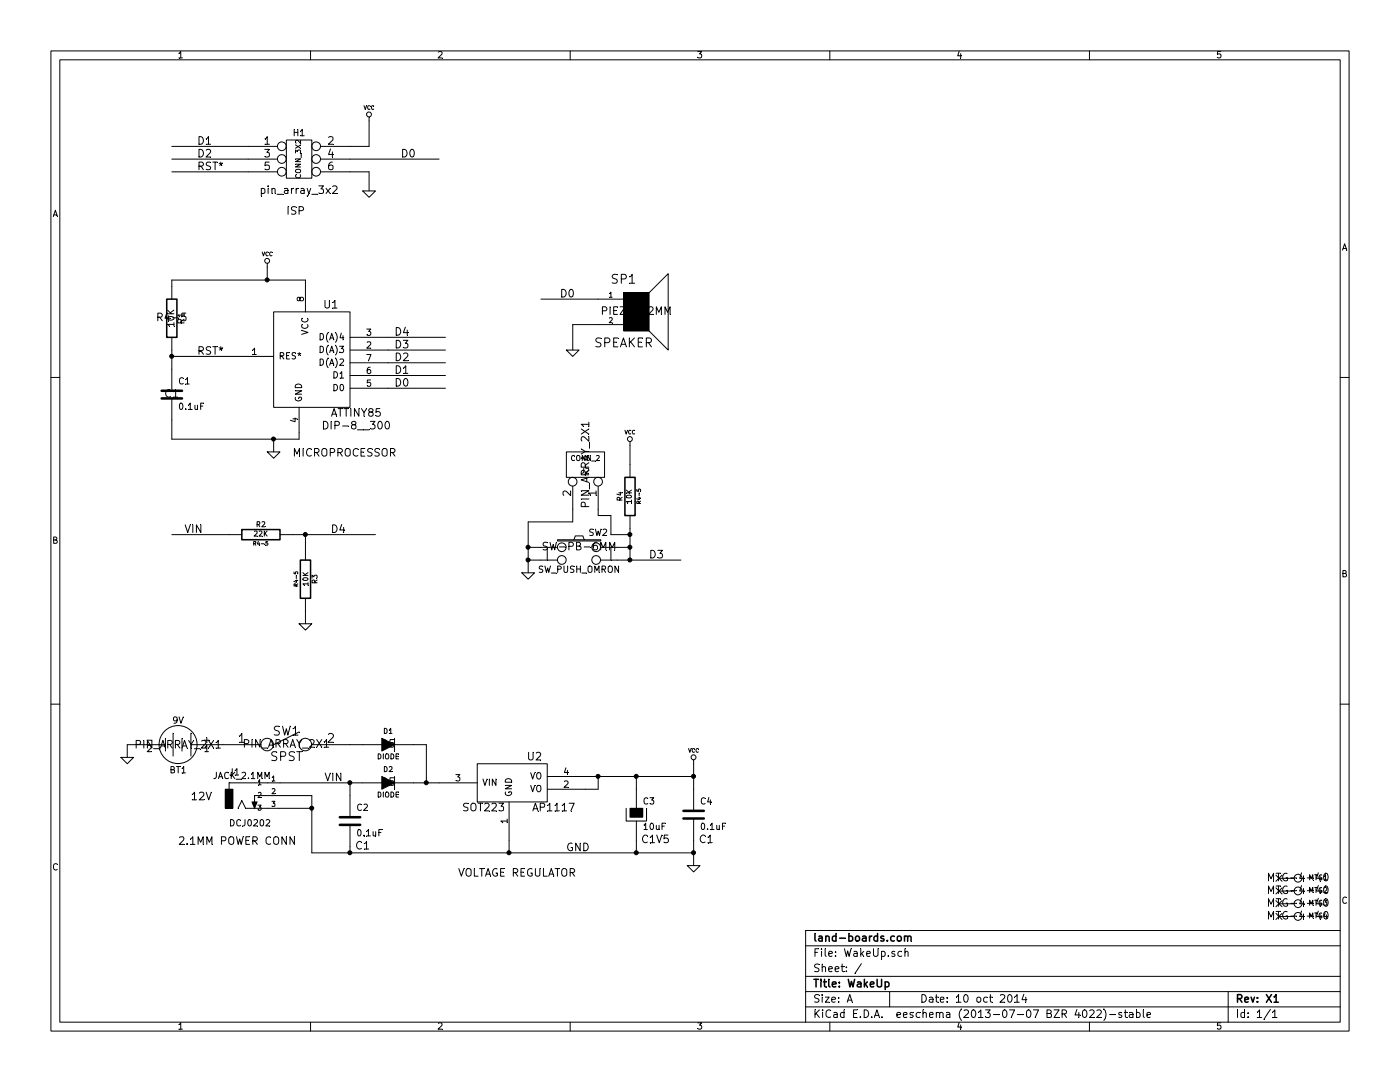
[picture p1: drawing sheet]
EESchema Schematic File Version 2
LIBS:power
LIBS:device
LIBS:conn
LIBS:DougsSch
LIBS:WakeUp-cache
EELAYER 27 0
EELAYER END
$Descr A 11000 8500
encoding utf-8
Sheet 1 1
Title "WakeUp"
Date "10 oct 2014"
Rev "X1"
Comp "land-boards.com"
Comment1 ""
Comment2 ""
Comment3 ""
Comment4 ""
$EndDescr
NoConn ~ 10050 7200
NoConn ~ 10050 7100
NoConn ~ 10050 7000
NoConn ~ 10050 6900
Text Label 1550 2800 0    60   ~ 0
RST*
Text Label 3100 2650 0    60   ~ 0
D4
Text Label 3100 2750 0    60   ~ 0
D3
Text Label 3100 2850 0    60   ~ 0
D2
Text Label 3100 2950 0    60   ~ 0
D1
Text Label 3100 3050 0    60   ~ 0
D0
$Comp
L CONN_1 MTG3
U 1 1
P 10200 7100
F 0 "MTG3" H 10280 7100 40  0000 L CNN
F 1 "CONN_1" H 10200 7155 30  0001 C CNN
F 2 "MTG-4-40" H 10200 7100 60  0000 C CNN
F 3 "" H 10200 7100 60  0001 C CNN
	1    10200 7100
	1    0    0    -1  
$EndComp
$Comp
L CONN_1 MTG4
U 1 1
P 10200 7200
F 0 "MTG4" H 10280 7200 40  0000 L CNN
F 1 "CONN_1" H 10200 7255 30  0001 C CNN
F 2 "MTG-4-40" H 10200 7200 60  0000 C CNN
F 3 "" H 10200 7200 60  0001 C CNN
	1    10200 7200
	1    0    0    -1  
$EndComp
$Comp
L CONN_1 MTG2
U 1 1
P 10200 7000
F 0 "MTG2" H 10280 7000 40  0000 L CNN
F 1 "CONN_1" H 10200 7055 30  0001 C CNN
F 2 "MTG-4-40" H 10200 7000 60  0000 C CNN
F 3 "" H 10200 7000 60  0001 C CNN
	1    10200 7000
	1    0    0    -1  
$EndComp
$Comp
L CONN_1 MTG1
U 1 1
P 10200 6900
F 0 "MTG1" H 10280 6900 40  0000 L CNN
F 1 "CONN_1" H 10200 6955 30  0001 C CNN
F 2 "MTG-4-40" H 10200 6900 60  0000 C CNN
F 3 "" H 10200 6900 60  0001 C CNN
	1    10200 6900
	1    0    0    -1  
$EndComp
$Comp
L GND #PWR01
U 1 1
P 2150 3550
F 0 "#PWR01" H 2150 3550 30  0001 C CNN
F 1 "GND" H 2150 3480 30  0001 C CNN
F 2 "" H 2150 3550 60  0001 C CNN
F 3 "" H 2150 3550 60  0001 C CNN
	1    2150 3550
	1    0    0    -1  
$EndComp
$Comp
L VCC #PWR02
U 1 1
P 2100 2100
F 0 "#PWR02" H 2100 2200 30  0001 C CNN
F 1 "VCC" H 2100 2200 30  0000 C CNN
F 2 "" H 2100 2100 60  0001 C CNN
F 3 "" H 2100 2100 60  0001 C CNN
	1    2100 2100
	1    0    0    -1  
$EndComp
$Comp
L C C1
U 1 1
P 1350 3100
F 0 "C1" H 1400 3200 50  0000 L CNN
F 1 "0.1uF" H 1400 3000 50  0000 L CNN
F 2 "C1" H 1350 3100 60  0000 C CNN
F 3 "" H 1350 3100 60  0001 C CNN
	1    1350 3100
	1    0    0    -1  
$EndComp
$Comp
L R R1
U 1 1
P 1350 2500
F 0 "R1" V 1430 2500 50  0000 C CNN
F 1 "10K" V 1350 2500 50  0000 C CNN
F 2 "R4-5" H 1350 2500 60  0000 C CNN
F 3 "" H 1350 2500 60  0001 C CNN
	1    1350 2500
	1    0    0    -1  
$EndComp
$Comp
L ATTINY85 U1
U 1 1
P 2450 3200
F 0 "U1" H 2600 4000 60  0000 C CNN
F 1 "ATTINY85" H 2800 3150 60  0000 C CNN
F 2 "DIP-8__300" H 2800 3050 60  0000 C CNN
F 3 "" H 2450 3200 60  0001 C CNN
	1    2450 3200
	1    0    0    -1  
$EndComp
Text Label 2550 6150 0    60   ~ 0
VIN
Text Label 4450 6700 0    60   ~ 0
GND
$Comp
L VCC #PWR03
U 1 1
P 5450 6000
F 0 "#PWR03" H 5450 6100 30  0001 C CNN
F 1 "VCC" H 5450 6100 30  0000 C CNN
F 2 "" H 5450 6000 60  0001 C CNN
F 3 "" H 5450 6000 60  0001 C CNN
	1    5450 6000
	1    0    0    -1  
$EndComp
$Comp
L GND #PWR04
U 1 1
P 5450 6800
F 0 "#PWR04" H 5450 6800 30  0001 C CNN
F 1 "GND" H 5450 6730 30  0001 C CNN
F 2 "" H 5450 6800 60  0001 C CNN
F 3 "" H 5450 6800 60  0001 C CNN
	1    5450 6800
	1    0    0    -1  
$EndComp
$Comp
L C C2
U 1 1
P 2750 6450
F 0 "C2" H 2800 6550 50  0000 L CNN
F 1 "0.1uF" H 2800 6350 50  0000 L CNN
F 2 "C1" H 2850 6250 60  0000 C CNN
F 3 "" H 2750 6450 60  0001 C CNN
	1    2750 6450
	1    0    0    -1  
$EndComp
$Comp
L C C4
U 1 1
P 5450 6400
F 0 "C4" H 5500 6500 50  0000 L CNN
F 1 "0.1uF" H 5500 6300 50  0000 L CNN
F 2 "C1" H 5550 6200 60  0000 C CNN
F 3 "" H 5450 6400 60  0001 C CNN
	1    5450 6400
	1    0    0    -1  
$EndComp
$Comp
L CP C3
U 1 1
P 5000 6400
F 0 "C3" H 5050 6500 50  0000 L CNN
F 1 "10uF" H 5050 6300 50  0000 L CNN
F 2 "C1V5" H 5150 6200 60  0000 C CNN
F 3 "" H 5000 6400 60  0001 C CNN
	1    5000 6400
	1    0    0    -1  
$EndComp
$Comp
L AP1117 U2
U 1 1
P 4100 6100
F 0 "U2" H 4200 6250 60  0000 C CNN
F 1 "AP1117" H 4350 5850 60  0000 C CNN
F 2 "SOT223" H 3800 5850 60  0000 C CNN
F 3 "" H 4100 6100 60  0001 C CNN
	1    4100 6100
	1    0    0    -1  
$EndComp
$Comp
L DCJ0202 J1
U 1 1
P 1900 6250
F 0 "J1" H 1800 6400 50  0000 L BNN
F 1 "DCJ0202" H 1800 6000 50  0000 L BNN
F 2 "JACK_2.1MM" H 1900 6400 50  0000 C CNN
F 3 "~" H 1900 6250 60  0000 C CNN
	1    1900 6250
	1    0    0    -1  
$EndComp
Text Notes 2300 3600 0    60   ~ 0
MICROPROCESSOR
Text Notes 3600 6900 0    60   ~ 0
VOLTAGE REGULATOR
Text Notes 1400 6650 0    60   ~ 0
2.1MM POWER CONN
$Comp
L CONN_3X2 H1
U 1 1
P 2350 1300
F 0 "H1" H 2350 1550 50  0000 C CNN
F 1 "CONN_3X2" V 2350 1350 40  0000 C CNN
F 2 "pin_array_3x2" H 2350 1100 60  0000 C CNN
F 3 "" H 2350 1300 60  0000 C CNN
	1    2350 1300
	1    0    0    -1  
$EndComp
Text Label 1550 1150 0    60   ~ 0
D1
Connection ~ 2100 2200
Wire Wire Line
	2100 2100 2100 2200
Wire Wire Line
	1350 2250 1350 2200
Wire Wire Line
	1350 2200 2400 2200
Wire Wire Line
	2400 2200 2400 2250
Wire Wire Line
	1350 2750 1350 2900
Connection ~ 5450 6700
Wire Wire Line
	5450 6600 5450 6800
Connection ~ 5000 6100
Wire Wire Line
	5000 6100 5000 6200
Connection ~ 2750 6150
Wire Wire Line
	2750 6250 2750 6150
Wire Wire Line
	4700 6100 4700 6200
Wire Wire Line
	4700 6200 4600 6200
Wire Wire Line
	2450 6250 2450 6700
Wire Wire Line
	2200 6150 2850 6150
Wire Wire Line
	4000 6700 4000 6600
Connection ~ 4000 6700
Wire Wire Line
	4600 6100 5450 6100
Wire Wire Line
	5450 6000 5450 6200
Connection ~ 4700 6100
Wire Wire Line
	2750 6700 2750 6650
Connection ~ 2750 6700
Connection ~ 5450 6100
Wire Wire Line
	5000 6700 5000 6600
Connection ~ 5000 6700
Connection ~ 1350 2800
Wire Wire Line
	1350 3300 1350 3450
Wire Wire Line
	1350 3450 2350 3450
Wire Wire Line
	2350 3450 2350 3400
Wire Wire Line
	2150 3550 2150 3450
Connection ~ 2150 3450
Wire Wire Line
	2450 6350 2200 6350
Wire Wire Line
	3050 2650 3500 2650
Wire Wire Line
	3050 2750 3500 2750
Wire Wire Line
	3050 2850 3500 2850
Wire Wire Line
	3050 2950 3500 2950
Wire Wire Line
	3050 3050 3500 3050
Wire Wire Line
	2200 6250 2450 6250
Connection ~ 2450 6350
Wire Wire Line
	1850 2800 1350 2800
Wire Wire Line
	1950 1150 1350 1150
Wire Wire Line
	1350 1250 1950 1250
Wire Wire Line
	1950 1350 1350 1350
Wire Wire Line
	2750 1250 3450 1250
Wire Wire Line
	2750 1150 2900 1150
Wire Wire Line
	2900 1150 2900 950 
Wire Wire Line
	2750 1350 2900 1350
Wire Wire Line
	2900 1350 2900 1500
$Comp
L VCC #PWR05
U 1 1
P 2900 950
F 0 "#PWR05" H 2900 1050 30  0001 C CNN
F 1 "VCC" H 2900 1050 30  0000 C CNN
F 2 "" H 2900 950 60  0000 C CNN
F 3 "" H 2900 950 60  0000 C CNN
	1    2900 950 
	1    0    0    -1  
$EndComp
$Comp
L GND #PWR06
U 1 1
P 2900 1500
F 0 "#PWR06" H 2900 1500 30  0001 C CNN
F 1 "GND" H 2900 1430 30  0001 C CNN
F 2 "" H 2900 1500 60  0000 C CNN
F 3 "" H 2900 1500 60  0000 C CNN
	1    2900 1500
	1    0    0    -1  
$EndComp
Text Label 1550 1250 0    60   ~ 0
D2
Text Label 3150 1250 0    60   ~ 0
D0
Text Label 1550 1350 0    60   ~ 0
RST*
$Comp
L DIODE D2
U 1 1
P 3050 6150
F 0 "D2" H 3050 6250 40  0000 C CNN
F 1 "DIODE" H 3050 6050 40  0000 C CNN
F 2 "D5" H 3050 6150 60  0000 C CNN
F 3 "~" H 3050 6150 60  0000 C CNN
	1    3050 6150
	1    0    0    -1  
$EndComp
Text Notes 1500 6300 0    60   ~ 0
12V
Wire Wire Line
	3250 6150 3450 6150
$Comp
L BATTERY BT1
U 1 1
P 1400 5850
F 0 "BT1" H 1400 6050 50  0000 C CNN
F 1 "9V" H 1400 5660 50  0000 C CNN
F 2 "PIN_ARRAY_2X1" H 1400 5850 60  0000 C CNN
F 3 "~" H 1400 5850 60  0000 C CNN
	1    1400 5850
	-1   0    0    1   
$EndComp
$Comp
L DIODE D1
U 1 1
P 3050 5850
F 0 "D1" H 3050 5950 40  0000 C CNN
F 1 "DIODE" H 3050 5750 40  0000 C CNN
F 2 "D5" H 3050 5850 60  0000 C CNN
F 3 "~" H 3050 5850 60  0000 C CNN
	1    3050 5850
	1    0    0    -1  
$EndComp
Wire Wire Line
	3350 6150 3350 5850
Wire Wire Line
	3350 5850 3250 5850
Connection ~ 3350 6150
Wire Wire Line
	1000 5850 1000 5950
$Comp
L GND #PWR07
U 1 1
P 1000 5950
F 0 "#PWR07" H 1000 5950 30  0001 C CNN
F 1 "GND" H 1000 5880 30  0001 C CNN
F 2 "" H 1000 5950 60  0000 C CNN
F 3 "" H 1000 5950 60  0000 C CNN
	1    1000 5950
	1    0    0    -1  
$EndComp
$Comp
L SPST SW1
U 1 1
P 2250 5850
F 0 "SW1" H 2250 5950 70  0000 C CNN
F 1 "SPST" H 2250 5750 70  0000 C CNN
F 2 "PIN_ARRAY_2X1" H 2250 5850 60  0000 C CNN
F 3 "~" H 2250 5850 60  0000 C CNN
	1    2250 5850
	1    0    0    -1  
$EndComp
Wire Wire Line
	2750 5850 2850 5850
Wire Wire Line
	1000 5850 1100 5850
Wire Wire Line
	1700 5850 1750 5850
$Comp
L R R2
U 1 1
P 2050 4200
F 0 "R2" V 2130 4200 40  0000 C CNN
F 1 "22K" V 2057 4201 40  0000 C CNN
F 2 "R4-5" V 1980 4200 30  0000 C CNN
F 3 "~" H 2050 4200 30  0000 C CNN
	1    2050 4200
	0    -1   -1   0   
$EndComp
$Comp
L R R3
U 1 1
P 2400 4550
F 0 "R3" V 2480 4550 40  0000 C CNN
F 1 "10K" V 2407 4551 40  0000 C CNN
F 2 "R4-5" V 2330 4550 30  0000 C CNN
F 3 "~" H 2400 4550 30  0000 C CNN
	1    2400 4550
	1    0    0    -1  
$EndComp
Wire Wire Line
	2300 4200 2950 4200
Wire Wire Line
	2400 4200 2400 4300
Connection ~ 2400 4200
Wire Wire Line
	2400 4800 2400 4900
Wire Wire Line
	1800 4200 1350 4200
Text Label 1450 4200 0    60   ~ 0
VIN
$Comp
L GND #PWR08
U 1 1
P 2400 4900
F 0 "#PWR08" H 2400 4900 30  0001 C CNN
F 1 "GND" H 2400 4830 30  0001 C CNN
F 2 "" H 2400 4900 60  0000 C CNN
F 3 "" H 2400 4900 60  0000 C CNN
	1    2400 4900
	1    0    0    -1  
$EndComp
Text Label 2600 4200 0    60   ~ 0
D4
$Comp
L SPEAKER SP1
U 1 1
P 5000 2450
F 0 "SP1" H 4900 2700 70  0000 C CNN
F 1 "SPEAKER" H 4900 2200 70  0000 C CNN
F 2 "PIEZO_12MM" H 5000 2450 60  0000 C CNN
F 3 "~" H 5000 2450 60  0000 C CNN
	1    5000 2450
	1    0    0    -1  
$EndComp
Wire Wire Line
	4700 2550 4500 2550
Wire Wire Line
	4500 2550 4500 2750
$Comp
L GND #PWR09
U 1 1
P 4500 2750
F 0 "#PWR09" H 4500 2750 30  0001 C CNN
F 1 "GND" H 4500 2680 30  0001 C CNN
F 2 "" H 4500 2750 60  0000 C CNN
F 3 "" H 4500 2750 60  0000 C CNN
	1    4500 2750
	1    0    0    -1  
$EndComp
$Comp
L SW_PUSH_OMRON SW2
U 1 1
P 4550 4300
F 0 "SW2" H 4700 4410 50  0000 C CNN
F 1 "SW_PUSH_OMRON" H 4550 4120 50  0000 C CNN
F 2 "SW-PB-6MM" H 4550 4300 60  0000 C CNN
F 3 "~" H 4550 4300 60  0000 C CNN
	1    4550 4300
	1    0    0    -1  
$EndComp
Wire Wire Line
	4250 4300 4150 4300
Wire Wire Line
	4150 4100 4150 4500
Wire Wire Line
	4250 4400 4150 4400
Connection ~ 4150 4400
Wire Wire Line
	4850 4400 5350 4400
Wire Wire Line
	4950 4150 4950 4400
Wire Wire Line
	4850 4300 4950 4300
Connection ~ 4950 4300
$Comp
L R R4
U 1 1
P 4950 3900
F 0 "R4" V 5030 3900 40  0000 C CNN
F 1 "10K" V 4957 3901 40  0000 C CNN
F 2 "R4-5" V 4880 3900 30  0000 C CNN
F 3 "~" H 4950 3900 30  0000 C CNN
	1    4950 3900
	-1   0    0    1   
$EndComp
Connection ~ 4950 4400
$Comp
L GND #PWR010
U 1 1
P 4150 4500
F 0 "#PWR010" H 4150 4500 30  0001 C CNN
F 1 "GND" H 4150 4430 30  0001 C CNN
F 2 "" H 4150 4500 60  0000 C CNN
F 3 "" H 4150 4500 60  0000 C CNN
	1    4150 4500
	1    0    0    -1  
$EndComp
Wire Wire Line
	4950 3650 4950 3500
$Comp
L VCC #PWR011
U 1 1
P 4950 3500
F 0 "#PWR011" H 4950 3600 30  0001 C CNN
F 1 "VCC" H 4950 3600 30  0000 C CNN
F 2 "" H 4950 3500 60  0001 C CNN
F 3 "" H 4950 3500 60  0001 C CNN
	1    4950 3500
	1    0    0    -1  
$EndComp
Text Notes 2250 1700 0    60   ~ 0
ISP
$Comp
L CONN_2 J2
U 1 1
P 4600 3650
F 0 "J2" V 4550 3650 40  0000 C CNN
F 1 "CONN_2" V 4650 3650 40  0000 C CNN
F 2 "PIN_ARRAY_2X1" H 4600 3650 60  0000 C CNN
F 3 "" H 4600 3650 60  0000 C CNN
	1    4600 3650
	0    1    -1   0   
$EndComp
Wire Wire Line
	4950 4200 4800 4200
Wire Wire Line
	4800 4200 4800 4050
Wire Wire Line
	4800 4050 4700 4050
Wire Wire Line
	4700 4050 4700 4000
Connection ~ 4950 4200
Wire Wire Line
	4150 4100 4500 4100
Wire Wire Line
	4500 4100 4500 4000
Connection ~ 4150 4300
Wire Wire Line
	2450 6700 5450 6700
Wire Wire Line
	4700 2350 4250 2350
Text Label 4400 2350 0    60   ~ 0
D0
Text Label 5100 4400 0    60   ~ 0
D3
$EndSCHEMATC
